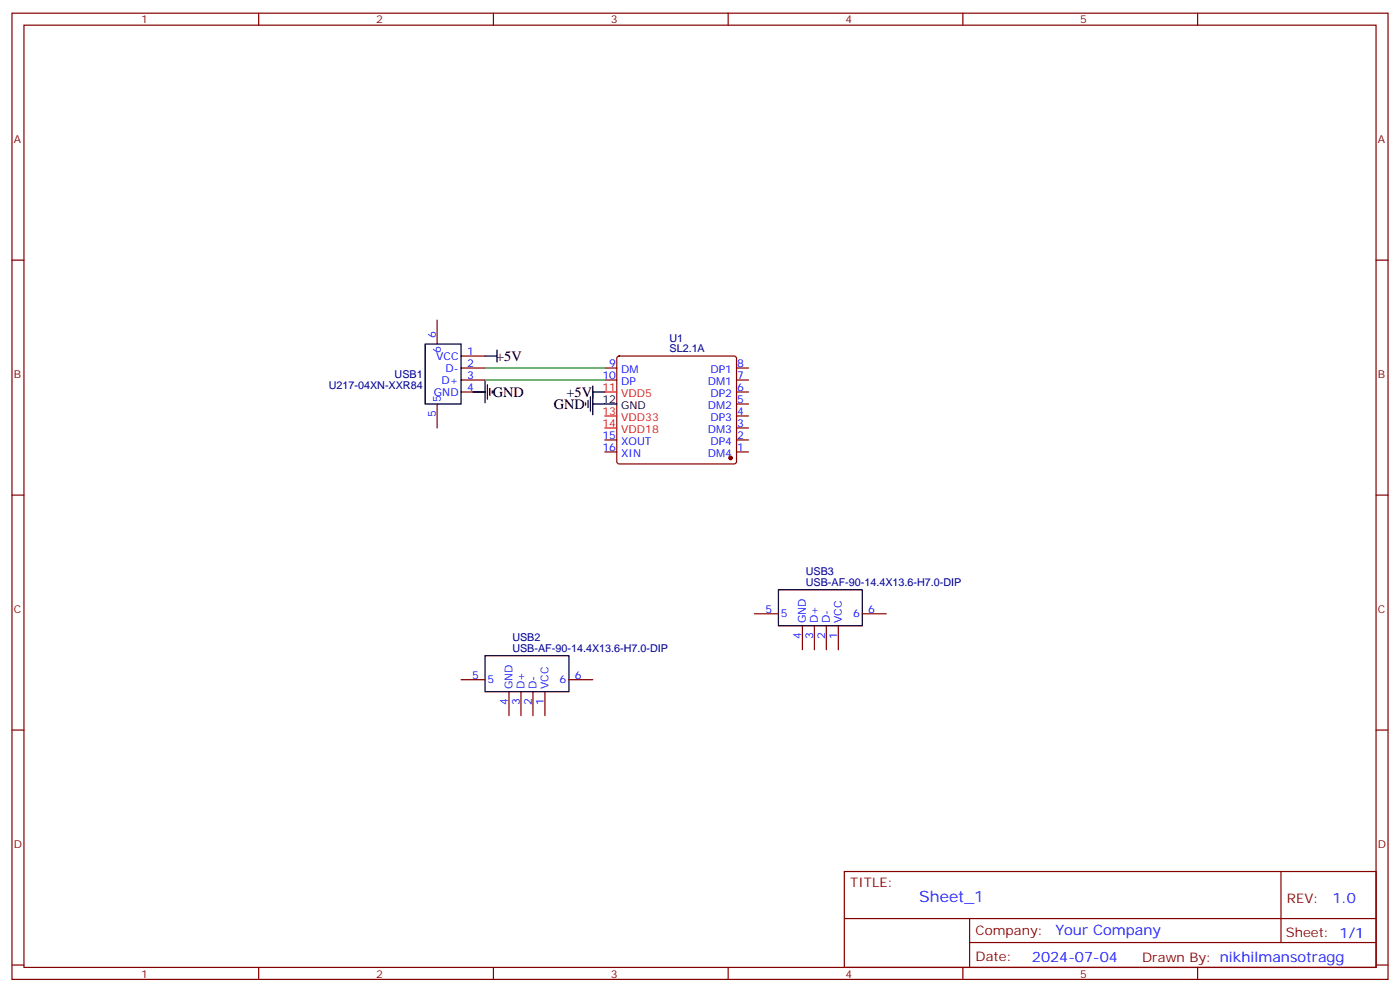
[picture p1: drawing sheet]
<svg xmlns="http://www.w3.org/2000/svg" width="412mm" height="292mm" viewBox="0 0 412 292" stroke-linecap="round" stroke-linejoin="round" font-family="sans-serif">
<g fill="none" stroke="#870000" stroke-width=".35">
<path d="M3.5 3.9h405.4v284.3h-405.4zM7.1 7.4h398.2v277.3h-398.2zM76.2 3.9v3.5M145.3 3.9v3.5M214.5 3.9v3.5M283.6 3.9v3.5M352.8 3.9v3.5M3.5 76.6h3.6M405.3 76.6h3.6M128.8 94.2v7M128.8 118.9v7M135.8 115.4h7.1"/>
<path d="M135.8 111.8h7.1M135.8 108.3h7.1M135.8 104.8h7.1M178.2 111.8h3.5M178.2 108.3h3.5M181.9 105l.5-.2h33.9l.5 .2 .2 .5v30.3l-.3 .5-.4 .2h-33.9l-.5-.2-.2-.5v-30.3zM217 118.9h3.5M217 115.4h3.5M217 111.8h3.5M217 108.3h3.5M178.2 133h3.5M178.2 129.5h3.5"/>
<path d="M217 133h3.5M217 129.5h3.5M217 125.9h3.5M217 122.4h3.5M3.5 145.7h3.6M405.3 145.7h3.6M222.2 180.6h7.1M236.4 184.1v7.1M239.9 184.1v7.1M243.4 184.1v7.1M246.9 184.1v7.1M254 180.6h7.1"/>
<path d="M3.5 214.8h3.6M135.8 200h7.1M149.9 203.6v7M153.5 203.6v7M157 203.6v7M160.5 203.6v7M167.6 200h7M405.3 214.8h3.6M248.7 256.5h156.6v28.2h-156.6zM377.3 256.5v20.9M248.7 270.3h156.5M285.6 277.4h119.6"/>
<path d="M285.6 270.3v14.1M3.5 284h3.6M76.2 284.7v3.5M145.3 284.7v3.5M214.5 284.7v3.5M283.6 284.7v3.5M352.8 284.7v3.5M405.3 284h3.6"/>
</g>
<g fill="none" stroke="#000" stroke-width=".35">
<path d="M125.2 101.2h10.6v17.7h-10.6zM139.3 115.4h3.6M142.9 104.8h3.5M142.9 112.2v6.3M143.6 113.2v4.3M144.3 114.3v2.1M145 115v.7M146.4 103v3.5M172.5 118.5v.7M173.2 117.8v2.1M173.9 116.8v4.2M174.6 118.9h7.1"/>
<path d="M174.6 115.4h3.6M174.6 113.6v8.5M229.3 173.6h24.7v10.5h-24.7zM142.9 193h24.7v10.6h-24.7z"/>
</g>
<circle cx="215.2" cy="134.8" r=".53" fill="#870000" stroke="#870000" stroke-width=".35"/>
<path d="M178.2 115.4h3.5M178.2 122.4h3.5M178.2 125.9h3.5" fill="none" stroke="#f00" stroke-width=".35"/>
<path d="M139.3 115.4h3.6M142.9 108.3h35.3M142.9 111.8h35.3" fill="none" stroke="#008700" stroke-width=".35"/>
<text font-size="4.6" fill="#00f" x="270.8" y="265.5">Sheet_1</text>
<g font-size="4.2">
<text x="146.1" y="106.2">+5V</text>
<text x="145.2" y="116.8">GND</text>
<text x="166.9" y="116.8">+5V</text>
<text x="163.2" y="120.3">GND</text>
</g>
<g font-size="4.2" fill="#00f">
<text x="392.5" y="265.7">1.0</text>
<text x="310.9" y="275.3">Your Company</text>
<text x="304" y="283.1">2024-07-04</text>
</g>
<g font-size="3.9" fill="#800">
<text x="250.5" y="261.1">TITLE:</text>
<text x="379.1" y="265.7">REV:</text>
<text x="287.4" y="275.3">Company:</text>
<text x="378.7" y="275.9">Sheet: 1/1</text>
<text x="287.4" y="282.9">Date:</text>
<text x="336.4" y="283">Drawn By: nikhilmansotragg</text>
</g>
<g font-size="3.2" fill="#800">
<text x="41.6" y="6.9">1</text>
<text x="110.8" y="6.9">2</text>
<text x="179.9" y="6.9">3</text>
<text x="249.1" y="6.9">4</text>
<text x="318.2" y="6.9">5</text>
<text x="4.1" y="42">A</text>
<text x="405.9" y="42">A</text>
<text x="4.1" y="111.1">B</text>
<text x="405.9" y="111.1">B</text>
<text x="4.1" y="180.3">C</text>
<text x="405.9" y="180.3">C</text>
<text x="4.1" y="249.4">D</text>
<text x="405.9" y="249.4">D</text>
<text x="41.6" y="287.7">1</text>
<text x="110.8" y="287.7">2</text>
<text x="179.9" y="287.7">3</text>
<text x="249.1" y="287.7">4</text>
<text x="318.2" y="287.7">5</text>
</g>
<g font-size="3.2" fill="#00f">
<text x="128.4" y="99.5" transform="rotate(-90 128.4 99.5)">6</text>
<text x="128.5" y="105.8">VCC</text>
<text x="129.8" y="104" transform="rotate(-90 129.8 104)">6</text>
<text x="137.6" y="104.4">1</text>
<text x="137.6" y="107.9">2</text>
<text x="179.5" y="107.9">9</text>
<text x="217.1" y="107.9">8</text>
<text x="130.1" y="112.9">D+</text>
<text x="131.2" y="109.4">D-</text>
<text x="137.6" y="111.5">3</text>
<text x="177.5" y="111.5">10</text>
<text x="183" y="109.7">DM</text>
<text x="183" y="113.2">DP</text>
<text x="208.5" y="113.2">DM1</text>
<text x="209.3" y="109.7">DP1</text>
<text x="217.1" y="111.5">7</text>
<text x="127.8" y="116.4">GND</text>
<text x="129.8" y="118.2" transform="rotate(-90 129.8 118.2)">5</text>
<text x="137.6" y="115">4</text>
<text x="209.3" y="116.8">DP2</text>
<text x="217.1" y="118.5">5</text>
<text x="217.1" y="115">6</text>
<text x="128.4" y="122.7" transform="rotate(-90 128.4 122.7)">5</text>
<text x="208.5" y="120.3">DM2</text>
<text x="209.3" y="123.8">DP3</text>
<text x="217.1" y="125.6">3</text>
<text x="217.1" y="122.1">4</text>
<text x="177.5" y="129.1">15</text>
<text x="183" y="130.9">XOUT</text>
<text x="208.5" y="127.4">DM3</text>
<text x="209.3" y="130.9">DP4</text>
<text x="217.1" y="129.1">2</text>
<text x="177.5" y="132.6">16</text>
<text x="183" y="134.4">XIN</text>
<text x="208.5" y="134.4">DM4</text>
<text x="217.1" y="132.6">1</text>
<text x="225.5" y="180.3">5</text>
<text x="230" y="181.7">5</text>
<text x="237.4" y="183.4" transform="rotate(-90 237.4 183.4)">GND</text>
<text x="240.9" y="183.4" transform="rotate(-90 240.9 183.4)">D+</text>
<text x="244.5" y="183.4" transform="rotate(-90 244.5 183.4)">D-</text>
<text x="248" y="183.4" transform="rotate(-90 248 183.4)">VCC</text>
<text x="251.3" y="181.7">6</text>
<text x="255.8" y="180.3">6</text>
<text x="236" y="187.9" transform="rotate(-90 236 187.9)">4</text>
<text x="239.5" y="187.9" transform="rotate(-90 239.5 187.9)">3</text>
<text x="243.1" y="187.9" transform="rotate(-90 243.1 187.9)">2</text>
<text x="246.6" y="187.9" transform="rotate(-90 246.6 187.9)">1</text>
<text x="139.1" y="199.7">5</text>
<text x="143.6" y="201.1">5</text>
<text x="151" y="202.8" transform="rotate(-90 151 202.8)">GND</text>
<text x="154.5" y="202.8" transform="rotate(-90 154.5 202.8)">D+</text>
<text x="158" y="202.8" transform="rotate(-90 158 202.8)">D-</text>
<text x="161.6" y="202.8" transform="rotate(-90 161.6 202.8)">VCC</text>
<text x="164.8" y="201.1">6</text>
<text x="169.3" y="199.7">6</text>
<text x="149.6" y="207.3" transform="rotate(-90 149.6 207.3)">4</text>
<text x="153.1" y="207.3" transform="rotate(-90 153.1 207.3)">3</text>
<text x="156.6" y="207.3" transform="rotate(-90 156.6 207.3)">2</text>
<text x="160.2" y="207.3" transform="rotate(-90 160.2 207.3)">1</text>
</g>
<g font-size="3.2" fill="#000080">
<text x="197.2" y="100.5">U1</text>
<text x="197.2" y="103.7">SL2.1A</text>
<text x="116.2" y="111.2">USB1</text>
<text x="96.8" y="114.4">U217-04XN-XXR84</text>
<text x="237.4" y="172.5">USB-AF-90-14.4X13.6-H7.0-DIP</text>
<text x="237.4" y="169.3">USB3</text>
<text x="150.9" y="191.9">USB-AF-90-14.4X13.6-H7.0-DIP</text>
<text x="150.9" y="188.7">USB2</text>
</g>
<g font-size="3.2" fill="#f00">
<text x="177.5" y="115">11</text>
<text x="183" y="116.8">VDD5</text>
<text x="177.5" y="122.1">13</text>
<text x="177.5" y="125.6">14</text>
<text x="183" y="123.8">VDD33</text>
<text x="183" y="127.4">VDD18</text>
</g>
<g font-size="3.2">
<text x="177.5" y="118.5">12</text>
<text x="183" y="120.3">GND</text>
</g>
</svg>
